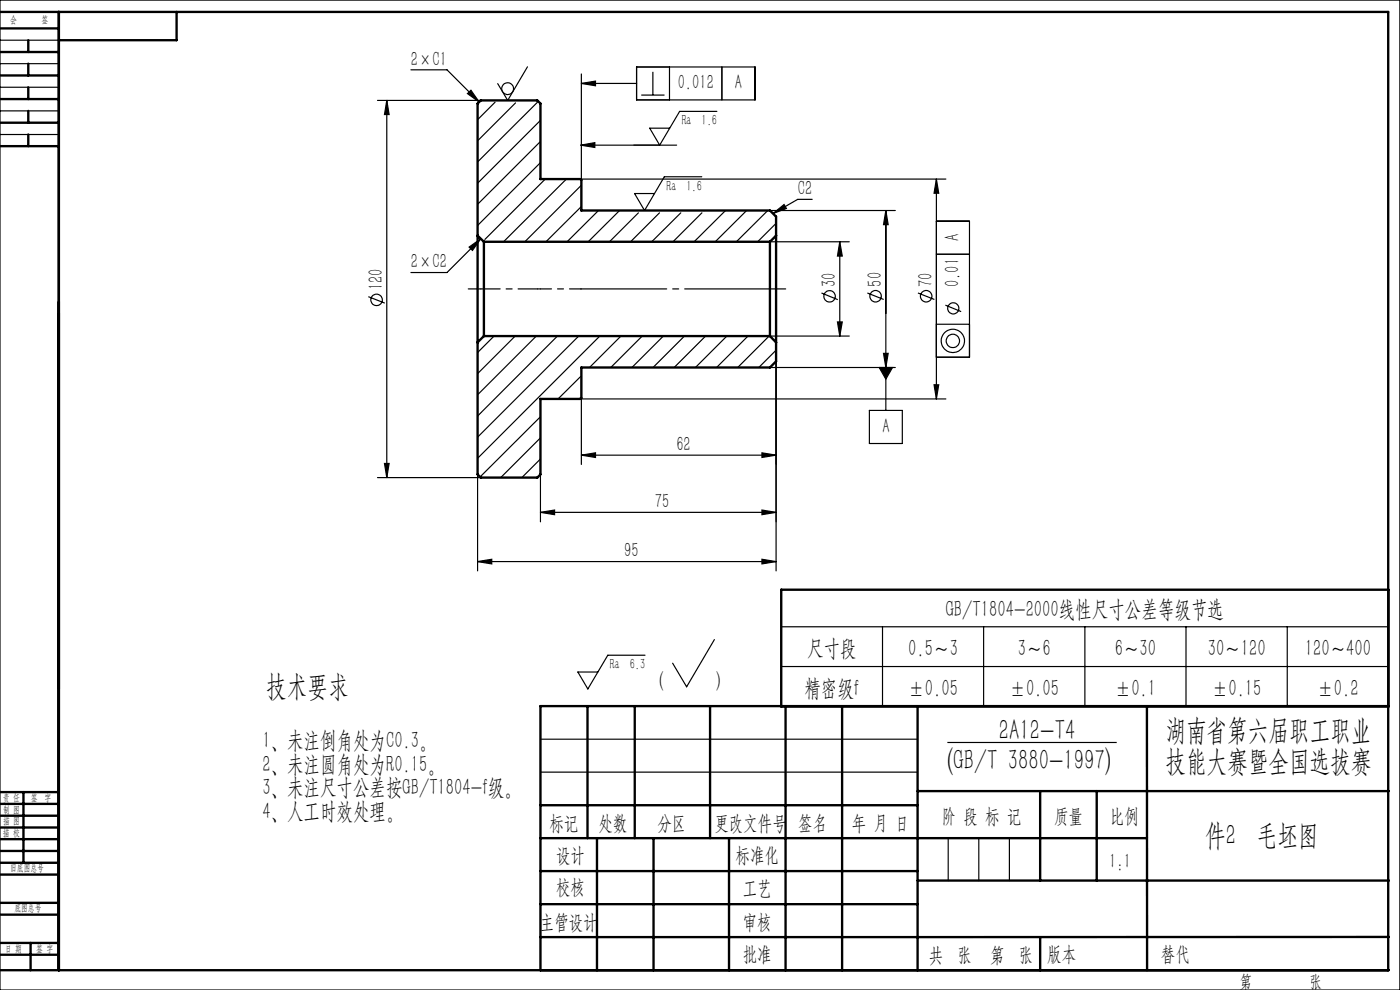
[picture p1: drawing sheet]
<svg xmlns="http://www.w3.org/2000/svg" width="297mm" height="210mm" viewBox="0 0 297 210" stroke-linecap="round" stroke-linejoin="round" font-family="sans-serif">
<g fill="none" stroke="#000" stroke-width=".25">
<path d="M0 0h297v210h-297zM0 8.5h12.5M0 13.5h12.5M0 18.5h12.5M87.2 14.8h7.6l6.9 6.9M99.2 19.9l.7-.8 1.8 2.6zM111.9 14.2l-4.2 7.1-2.1-3.6M123.3 17.7l3-.5v1zM123.3 17.7h11.7M123.3 15.7v22.5M135 14.2h25.2v7h-25.2zM138.5 15.2v5"/>
<path d="M142 14.2v7M153.1 14.2v7M0 23.5h12.5M0 28.5h12.5M80.1 21.3h21.9M82.1 21.3l.5 3h-1zM82.1 21.3v80M105 21.7l-3.7 3.7M109.4 21.8l-8.1 8.1M114.2 21.5l-12.9 12.9M114.7 25.5l-13.4 13.4M114.7 30l-13.4 13.3"/>
<path d="M114.7 34.5l-13.4 13.3M115.7 38l-12.8 12.8M120.2 38l-13.4 13.3M123.1 38h77.6M123.2 30.8h20.3M123.2 30.8l3-.5v1zM123.3 39.3l-12 12M136 20.2h5M148.9 37.5h-8l-4.2 7.2-2.1-3.6h4.3M152.1 23.6h-7.9l-4.3 7.2-2.1-3.6h4.3M198.6 38l.5 3h-.9zM198.6 38v46.6"/>
<path d="M99.5 52.4l2.5-1.7-1.8 2.4zM102 50.7l-7.2 7.1h-7.6M123.3 43.8l-7.5 7.5M127 44.7l-6.7 6.6M131.4 44.7l-6.6 6.6M135.4 45.1l-6.1 6.2M139.9 45.1l-6.1 6.2M144.4 45.1l-6.1 6.2M148.9 45.1l-6.1 6.2M149.4 44.7h.1M153.9 44.7l-6.7 6.6M158.4 44.7l-6.7 6.6"/>
<path d="M162.9 44.7l-6.7 6.6M163.3 51.3h16.9M163.3 44.7h26.6M164 45.3l2.3-1.9 .5 .8zM164.6 47.4l-3.9 3.9M172.3 42.3h-3.1l-5.2 3M178.2 51.3l.5 3h-1zM178.2 51.3v20M187.9 44.7v42.4M187.9 44.7l.5 3h-1zM198.6 53.9h7.1M198.6 46.9h7.1v28.9h-7.1"/>
<path d="M78.1 62.9l3.5 1.4M104.8 71.3l-3.5 3.5M109.3 71.3l-8 8M113.8 71.3l-12.5 12.4M118.3 71.3l-17 17M122.8 71.3l-21.5 21.4M123.3 79.7l-4.9 4.9M127.2 71.3l-25.9 25.9M131.7 71.3l-6.6 6.7M136.2 71.3l-6.6 6.7M140.7 71.3l-6.6 6.7M145.2 71.3l-6.7 6.7"/>
<path d="M149.7 71.3l-6.7 6.7M154.2 71.3l-6.7 6.7M158.7 71.3l-6.7 6.7M163.2 71.3l-6.7 6.7M163.3 71.3h16.9M163.3 78h26.6M164.6 76.7v44.4M164.6 74.3l-3.6 3.7M174.3 62.2l3.4 1.4M177.7 68.3h1l-.5 3zM184 62.2l3.5 1.3M186.5 78h2.8l-1.4 2.4z"/>
<path d="M187.4 75h1l-.5 3zM194.7 62.2l3.5 1.3M198.6 68.8h7.1M200.6 64.7l3.3 1.4M81.6 98.3h1l-.5 3zM114.7 88.4l-12.9 12.8M114.7 92.9l-8.5 8.4M114.7 97.4l-4 3.9M123.1 84.6h77.6M123.3 96.5l3-.4v.9zM123.3 84.4v14.1M123.3 96.5h41.3"/>
<path d="M123.3 84.2l-.4 .4M161.6 96.1l3 .4-3 .5zM184.4 87.1h7v7h-7zM198.2 81.6h.9l-.5 3zM80.1 101.3h21.9M101.3 119.1l3-.5v1zM101.3 100.6v20.5M101.3 119.1h63.3M114.7 108.7l3-.5v1zM114.7 100.6v10.1M114.7 108.7h49.9M161.6 108.2l3 .5-3 .5z"/>
<path d="M161.6 118.6l3 .5-3 .5zM136.8 139h-7.9l-4.2 7.1-2.1-3.6h4.2M151.6 135.7l-5.9 10-3-5M165.7 133h128.9M187.2 133v16.9M208.7 133v16.9M230.2 133v16.9M251.6 133v16.9M273.1 133v16.9M114.7 156.8h80M165.7 141.4h128.9M201 157.5h35.9"/>
<path d="M114.7 163.8h80M201.2 177.8v9M207.6 177.8v9M214.1 177.8v9M243.3 205.8h.1"/>
<circle cx="107.7" cy="18.8" r="1.25"/>
<circle cx="79.9" cy="63.6" r="1.21"/>
<circle cx="176" cy="62.9" r="1.2"/>
<circle cx="185.8" cy="62.8" r="1.21"/>
<circle cx="196.5" cy="62.8" r="1.21"/>
<circle cx="202.1" cy="72.3" r="2.48"/>
<circle cx="202.1" cy="72.3" r="1.41"/>
<circle cx="202.2" cy="65.4" r="1.19"/>
</g>
<g fill="none" stroke="#000" stroke-width=".5">
<path d="M0 2.5h294.5v203.3M0 6h12.5M0 11h12.5M0 16h12.5M6 8.5v2.5M6 13.5v2.5M6 18.5v2.5M12.5 2.5v203.3M37.5 2.5v6h-25M0 21h12.5M0 26h12.5M0 31h12.5"/>
<path d="M6 23.5v2.5M6 28.5v2.5M101.3 50v22.6M101.3 50v-28l.7-.7h12l.7 .7v16h8.4l.2 .2v6.5h40l1.3 1.3v4M101.3 50l1.4 1.3M102.7 51.3v20M102.7 51.3h60.6M163.3 51.3v20M164.6 50v22.6M164.6 50l-1.3 1.3M101.3 72.6v28l.7 .7h12l.7-.7v-16h8.4l.2-.2v-6.4h40l1.3-1.3v-4.1M102.7 71.3h60.6"/>
<path d="M102.7 71.3l-1.4 1.3M163.3 71.3l1.3 1.3M165.7 125.1h128.9v24.8h-128.9zM124.6 149.8v28M134.7 149.8v28M150.6 149.8v28M166.7 149.8v56M178.6 149.8v56M194.7 149.8v56M243.3 149.8v56M294.6 149.8h-179.9v56M0 178h12.5"/>
<path d="M0 175.5h12.5M0 173h12.5M0 170.5h12.5M0 168h12.5M5 168v15M114.7 177.8h128.6M114.7 170.8h80M126.6 177.8v28M138.6 177.8v28M154.7 177.8v28M194.7 167.8h99.9M220.7 167.8v19"/>
<path d="M232.7 167.8v19M0 194h12.5M0 191.5h12.5M0 185.5h12.5M0 183h12.5M0 180.5h12.5M114.7 184.8h80M114.7 191.8h80M194.7 186.8h99.9M220.7 198.8v7M294.6 198.7l-179.9 .1M0 205.8h294.6"/>
<path d="M0 202.5h12.5M0 200h12.5M6.5 200v5.8"/>
</g>
<path d="M114 61.3h-12" fill="none" stroke="#000" stroke-width=".25" stroke-dasharray="30.5 1.3 1.3 1.3" stroke-dashoffset="26.4"/>
<path d="M123.1 61.3h-8.4" fill="none" stroke="#000" stroke-width=".25" stroke-dasharray="30.5 1.3 1.3 1.3" stroke-dashoffset="28.2"/>
<path d="M163.3 61.3h-40" fill="none" stroke="#000" stroke-width=".25" stroke-dasharray="30.5 1.3 1.3 1.3" stroke-dashoffset="12.4"/>
<path d="M102 61.3h-2.7M114 61.3h.7M123.1 61.3h.2M163.3 61.3h3.4" fill="none" stroke="#000" stroke-width=".25" stroke-dasharray="30.5 1.3 1.3 1.3"/>
<g fill="#000">
<path d="M123.2 30.8l3-.5v1z"/>
<path d="M123.3 17.7l3-.5v1zM186.5 78h2.8l-1.4 2.4z"/>
<path d="M99.2 19.9l.7-.8 1.8 2.6zM99.5 52.4l2.5-1.7-1.8 2.4zM164 45.3l2.3-1.9 .5 .8z"/>
<path d="M187.9 44.7l.5 3h-1zM187.4 75h1l-.5 3z"/>
<path d="M177.7 68.3h1l-.5 3zM178.2 51.3l.5 3h-1z"/>
<path d="M123.3 96.5l3-.4v.9zM161.6 96.1l3 .4-3 .5z"/>
<path d="M198.2 81.6h.9l-.5 3zM198.6 38l.5 3h-.9z"/>
<path d="M81.6 98.3h1l-.5 3zM82.1 21.3l.5 3h-1z"/>
<path d="M114.7 108.7l3-.5v1zM161.6 108.2l3 .5-3 .5z"/>
<path d="M161.6 118.6l3 .5-3 .5zM101.3 119.1l3-.5v1z"/>
</g>
<g font-size="6.3">
<text x="56.5" y="147.6">技术要求</text>
<text x="211.9" y="156.9">2A12-T4</text>
<text x="247.2" y="157">湖南省第六届职工职业</text>
<text x="201" y="163.4">(GB/T 3880-1997)</text>
<text x="247.2" y="163.5">技能大赛暨全国选拔赛</text>
<text x="255.7" y="179.2">件2 毛坯图</text>
</g>
<g font-size="5">
<text x="200.6" y="130.9">GB/T1804-2000线性尺寸公差等级节选</text>
<text x="171.2" y="139.1">尺寸段</text>
<text x="192.7" y="139.1">0.5～3</text>
<text x="215.9" y="139.1">3～6</text>
<text x="236.5" y="139.1">6～30</text>
<text x="256.2" y="139.1">30～120</text>
<text x="276.8" y="139.1">120～400</text>
<text x="170.7" y="147.5">精密级f</text>
<text x="192.7" y="147.5">±0.05</text>
<text x="214.2" y="147.5">±0.05</text>
<text x="236.5" y="147.5">±0.1</text>
<text x="257.1" y="147.5">±0.15</text>
<text x="279.4" y="147.5">±0.2</text>
<text x="55.7" y="158.7">1、未注倒角处为C0.3。</text>
<text x="55.7" y="163.7">2、未注圆角处为R0.15。</text>
<text x="55.7" y="168.7">3、未注尺寸公差按GB/T1804-f级。</text>
<text x="55.7" y="173.7">4、人工时效处理。</text>
</g>
<g font-size="4.4">
<text x="87.2" y="13.9">2×C1</text>
<text x="143.8" y="19">0.012</text>
<text x="155.9" y="19">A</text>
<text x="169.2" y="41.4">C2</text>
<text x="203.5" y="51.2" transform="rotate(-90 203.5 51.2)">A</text>
<text x="87.2" y="56.9">2×C2</text>
<text x="81.2" y="61.6" transform="rotate(-90 81.2 61.6)">120</text>
<text x="177.3" y="60.8" transform="rotate(-90 177.3 60.8)">30</text>
<text x="187.1" y="60.8" transform="rotate(-90 187.1 60.8)">50</text>
<text x="197.8" y="60.8" transform="rotate(-90 197.8 60.8)">70</text>
<text x="203.5" y="60.9" transform="rotate(-90 203.5 60.9)">0.01</text>
<text x="143.5" y="95.7">62</text>
<text x="187.2" y="91.8">A</text>
<text x="138.9" y="107.8">75</text>
<text x="132.4" y="118.2">95</text>
<text x="139.9" y="145.7">(</text>
<text x="151.9" y="145.7">)</text>
<text x="116.5" y="176">标记</text>
<text x="126.9" y="176">处数</text>
<text x="139.5" y="176">分区</text>
<text x="151.6" y="176">更改文件号</text>
<text x="169.3" y="176">签名</text>
<text x="180.7" y="176">年 月 日</text>
<text x="199.8" y="174.6">阶 段 标 记</text>
<text x="223.6" y="174.6">质量</text>
<text x="235.5" y="174.6">比例</text>
<text x="118" y="182.8">设计</text>
<text x="156.1" y="182.9">标准化</text>
<text x="235.3" y="184.2">1:1</text>
<text x="118" y="189.7">校核</text>
<text x="157.6" y="189.8">工艺</text>
<text x="114.5" y="197">主管设计</text>
<text x="157.6" y="197">审核</text>
<text x="157.6" y="203.9">批准</text>
<text x="222.2" y="203.9">版本</text>
<text x="246.3" y="203.9">替代</text>
<text x="197" y="204.1">共 张</text>
<text x="210" y="204.1">第 张</text>
</g>
<g font-size="3.9">
<text x="263" y="209.5">第</text>
<text x="277.8" y="209.5">张</text>
</g>
<g font-size="3.1">
<text x="144.6" y="26.6">Ra 1.6</text>
<text x="141.4" y="40.4">Ra 1.6</text>
<text x="129.4" y="141.9">Ra 6.3</text>
</g>
<g font-size="2.1">
<text x="2.2" y="4.9">会</text>
<text x="8.8" y="4.9">签</text>
<text x=".6" y="169.9">责 任</text>
<text x=".7" y="172.4">制 图</text>
<text x="6.5" y="169.9">签 字</text>
<text x=".6" y="177.4">描 校</text>
<text x=".6" y="174.9">描 图</text>
<text x="2.2" y="184.8">旧底图总号</text>
<text x="3" y="193.3">底图总号</text>
<text x="1.1" y="201.9">日 期</text>
<text x="7.7" y="201.9">签 字</text>
</g>
</svg>
